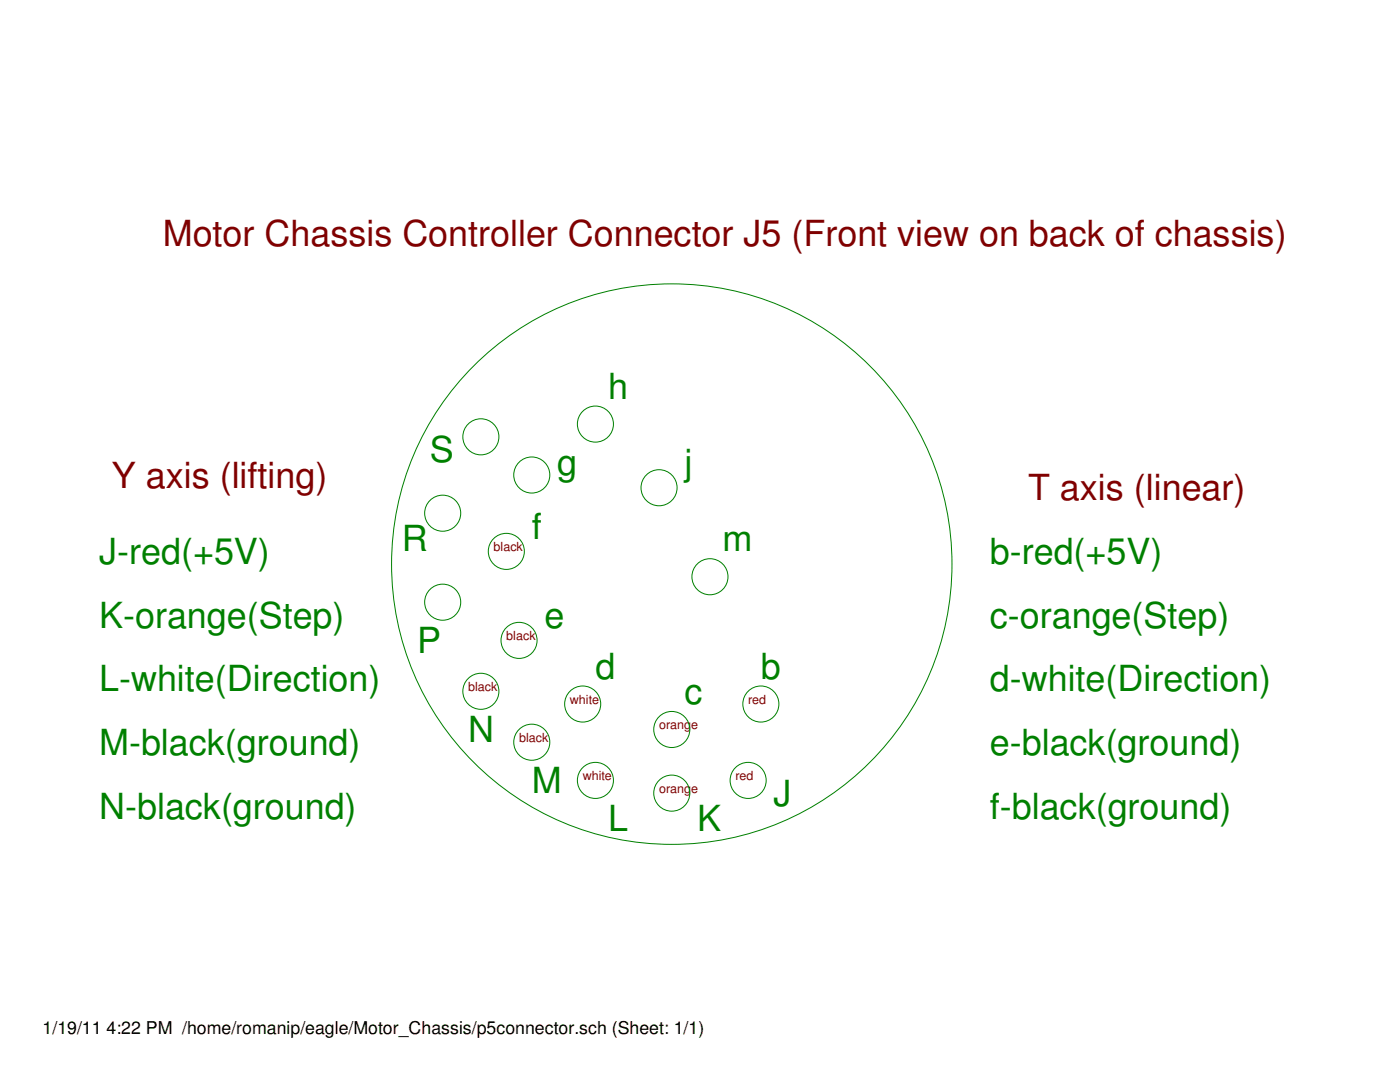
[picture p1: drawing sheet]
<svg xmlns="http://www.w3.org/2000/svg" width="279mm" height="216mm" viewBox="0 0 279 216" stroke-linecap="round" stroke-linejoin="round" font-family="sans-serif">
<g fill="none" stroke="#008000" stroke-width=".2">
<circle cx="96" cy="87.2" r="3.6"/>
<circle cx="106.1" cy="94.8" r="3.6"/>
<circle cx="118.8" cy="84.6" r="3.6"/>
<circle cx="131.5" cy="97.3" r="3.6"/>
<circle cx="88.3" cy="102.4" r="3.6"/>
<circle cx="101" cy="110" r="3.6"/>
<circle cx="134.1" cy="112.6" r="55.9"/>
<circle cx="141.7" cy="115.1" r="3.6"/>
<circle cx="88.3" cy="120.2" r="3.6"/>
<circle cx="96" cy="137.9" r="3.6"/>
<circle cx="103.6" cy="127.8" r="3.6"/>
<circle cx="106.1" cy="148.1" r="3.6"/>
<circle cx="116.3" cy="140.5" r="3.6"/>
<circle cx="118.8" cy="155.7" r="3.6"/>
<circle cx="134.1" cy="145.6" r="3.6"/>
<circle cx="134.1" cy="158.3" r="3.6"/>
<circle cx="149.3" cy="155.7" r="3.6"/>
<circle cx="151.8" cy="140.5" r="3.6"/>
</g>
<g font-size="7.2" fill="#800000">
<text x="32.5" y="49.1">Motor Chassis Controller Connector J5 (Front view on back of chassis)</text>
<text x="22.3" y="97.3">Y axis (lifting)</text>
<text x="205.2" y="99.9">T axis (linear)</text>
</g>
<g font-size="7.2" fill="#008000">
<text x="121.4" y="79.5">h</text>
<text x="85.8" y="92.2">S</text>
<text x="111.2" y="94.8">g</text>
<text x="136.6" y="94.8">j</text>
<text x="106.1" y="107.5">f</text>
<text x="19.8" y="112.6">J-red(+5V)</text>
<text x="80.2" y="110">R</text>
<text x="144.2" y="110">m</text>
<text x="197.5" y="112.6">b-red(+5V)</text>
<text x="19.8" y="125.2">K-orange(Step)</text>
<text x="108.7" y="125.2">e</text>
<text x="197.5" y="125.2">c-orange(Step)</text>
<text x="83.3" y="130.3">P</text>
<text x="19.8" y="137.9">L-white(Direction)</text>
<text x="118.8" y="135.4">d</text>
<text x="151.8" y="135.4">b</text>
<text x="197.5" y="137.9">d-white(Direction)</text>
<text x="136.6" y="140.5">c</text>
<text x="93.4" y="148.1">N</text>
<text x="19.8" y="150.6">M-black(ground)</text>
<text x="197.5" y="150.6">e-black(ground)</text>
<text x="106.1" y="158.3">M</text>
<text x="154.4" y="160.8">J</text>
<text x="19.8" y="163.3">N-black(ground)</text>
<text x="121.4" y="165.9">L</text>
<text x="139.1" y="165.9">K</text>
<text x="197.5" y="163.3">f-black(ground)</text>
</g>
<g font-size="3.5">
<text x="8.5" y="206.4">1/19/11</text>
<text x="21.3" y="206.4">4:22 PM /home/romanip/eagle/Motor_Chassis/p5connector.sch (Sheet: 1/1)</text>
</g>
<g font-size="2.5" fill="#800000">
<text x="98.5" y="110">black</text>
<text x="101" y="127.8">black</text>
<text x="93.4" y="137.9">black</text>
<text x="113.7" y="140.5">white</text>
<text x="149.3" y="140.5">red</text>
<text x="103.6" y="148.1">black</text>
<text x="131.5" y="145.6">orange</text>
<text x="116.3" y="155.7">white</text>
<text x="146.8" y="155.7">red</text>
<text x="131.5" y="158.3">orange</text>
</g>
</svg>
